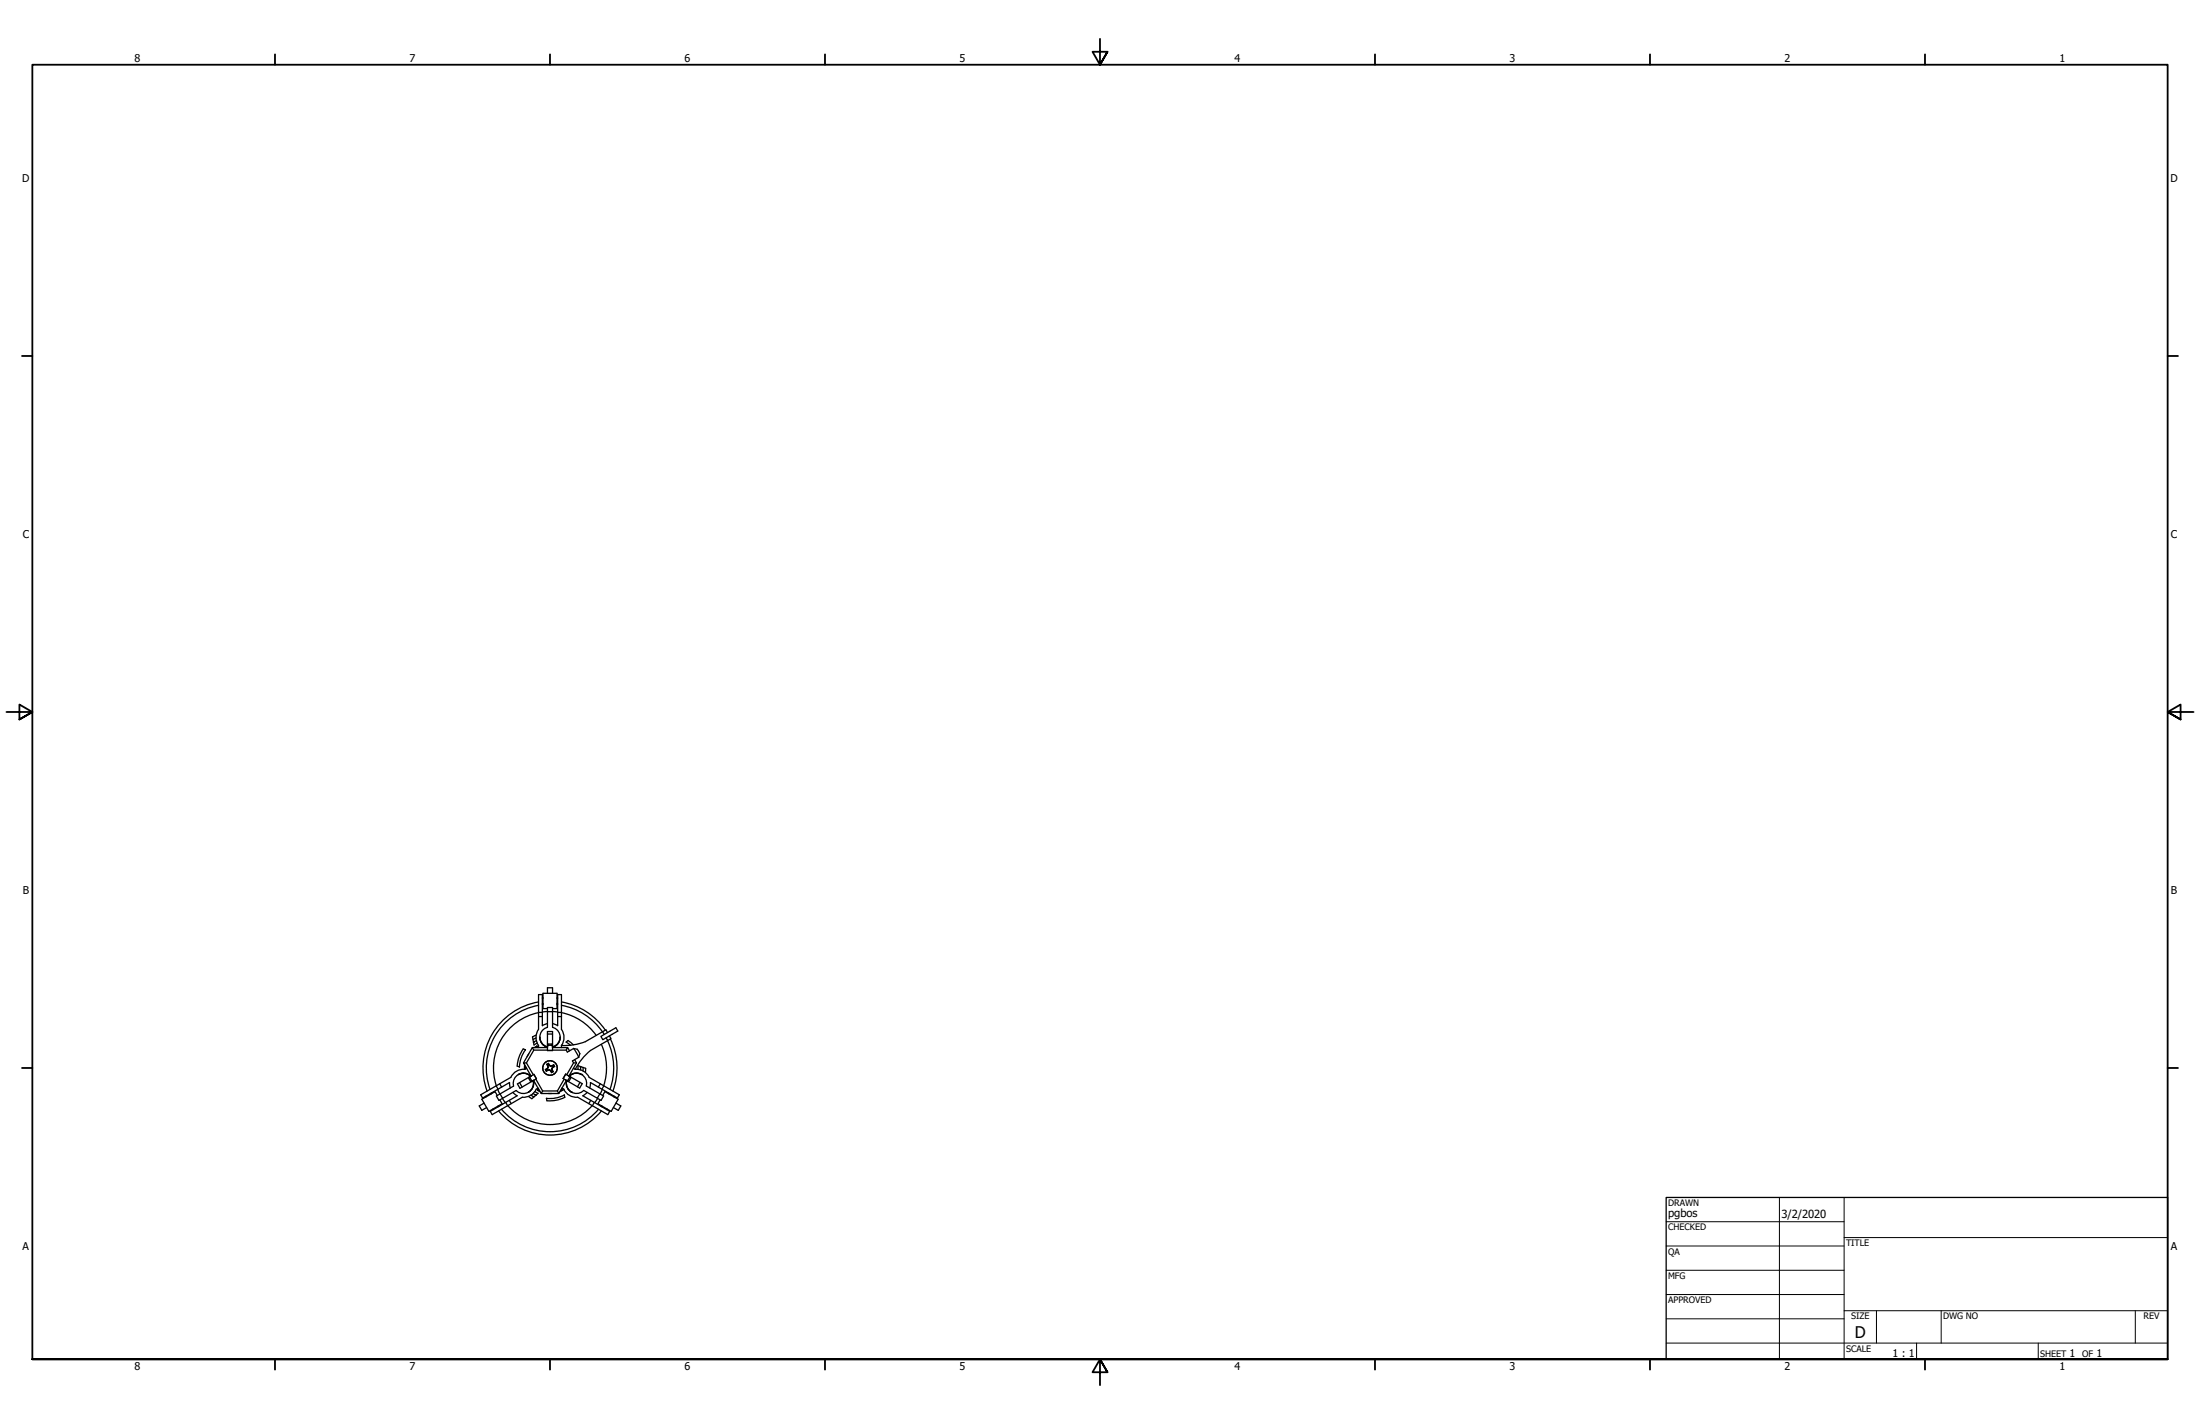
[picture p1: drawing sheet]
<svg xmlns="http://www.w3.org/2000/svg" width="864mm" height="559mm" viewBox="0 0 864 559" stroke-linecap="round" stroke-linejoin="round" font-family="sans-serif">
<!-- layer: Visible (ANSI) -->
<g fill="none" stroke="#000" stroke-width=".51">
<path d="M211.4 397.3h1.5M211.4 398.9h1.5M211.4 394.5a25 25 0 0 0-19 33M211.4 397.4a22 22 0 0 0-15.9 30M211.4 393.2a26.3 26.3 0 0 0-20.2 35M212.9 393.8h.2M212.9 391.8h.2M212.9 394h.2M212.9 391.5h.2M212.9 397.1l2-.2v-1.5h2v1.6l2 .1M213.2 394.2l-.3 .1M214.9 395.8h-1.8v-6h5.6v6h-1.8"/>
<path d="M214.9 389.8v-2.2h2v2.2M218.7 393.8h.2M218.7 391.8h.2M218.7 394h.2M218.7 391.5h.2M218.7 394.2l.2 .1M218.9 398.9h1.5v5a5.5 5.5 0 0 1 0 6.4M218.9 397.3h1.5M220.4 398.9v-8.6h-1.5v12.2l-2-.8M220.4 397.4a22.2 22.2 0 0 1 13.6 8.9M220.4 394.5a25.1 25.1 0 0 1 16.8 11.5M220.4 393.2a26.3 26.3 0 0 1 17.2 11.1"/>
<path d="M203 418.4l.9 .3M203.9 418.7h.1M205.5 417.1l3.5-6 .5 1-2.8 5M205.9 417.9v1.7M206 418v1.1h.4M206.2 419.1v.4M206.3 411.9l-.9-.3a13 13 0 0 0-2.4 6.8M206.3 411.9a12 12 0 0 0-2.4 6.8M206.3 411.9h.1M206.4 418.7v.7M206.7 419.1v.1a2.09 2.09 0 0 1-2.2 .5l-1.4 .5-1.2 .8-1.4 1.8-11.8 6.8 .8 1.3 7.4-4.3M207.6 413.5l-.7 1.1"/>
<path d="M209 411.1h5.9M209.4 409l.4-.3zM209.5 412.1h5.4M210.4 407.3l-1.2 .6M210.5 406.2l-1.5 .7 .6 3.2 1.3-.8M210.5 408.4l-1.1 .6M210.8 410.5l.4 .6M210.8 410.5l-.9 .6M210.8 410.5l-.8 .6M211.1 410.9l-.3 .2M211.9 407a4 4 0 0 0 3 3.9 4 4 0 0 1-3-3.9 4 4 0 0 1 3-3.9v-6.1h2v6.1a4 4 0 0 1 3 3.9 4 4 0 0 1-3 3.9 3.9 3.9 0 0 0 3-3.9M211.9 407h.1"/>
<path d="M211.9 407.1a4 4 0 0 0 3 3.9M214.1 419.7l.4 .7M214.5 419.6l-.4 .1M214.5 419.6l.2 .4M214.6 417.7l.5 1.2-1 .8M214.6 417.7l.4 .2M214.7 419.3l.1 .2M214.9 410.2v-5.4h2v5.4M214.9 411.1v1.2h2v-1.2M214.9 411.1l.1-.6 .4-.3 1.3 .1 .2 .8M214.9 410.2v.9M214.9 405.8h2"/>
<path d="M214.9 412.2h2M214.9 410.2l.2-.4 1.3-.1 .5 .5M214.9 401.7l-2 .8v-12.2h-1.5v13.6a5.5 5.5 0 0 0 0 6.4v.8M215 417.9l.2 1-.7 .7M215.1 419.8v.2M215.1 418.9h.1M215.2 418.3h-.2M215.3 417.3l.8 1 .6-.1M215.3 417.3l.2 .7 .6 .4 1-.2M215.3 417.3l-.7 .4M215.4 417.7l-.4 .2M215.7 417.9l-.2 .1"/>
<path d="M215.7 419.8v.1M216.1 418.3v.1M216.6 419.3l.2 .6M216.6 419.9l.2 .4M216.7 418.2v.2M216.9 411.1h5.9l-.5 1h-5.4M216.9 410.2v.9M217 418.7l-.3 .6M217.1 418.2l.2 .4M217.3 418.6l-.2 .3M217.3 417.8l-.6 .4M217.3 417.8l-.2 .4"/>
<path d="M217.3 417.8l.4 .7M217.7 418.5l-1 .8 .5 1.2M217.7 418.5l-.4 .1M219.9 407.1a4 4 0 0 1-3 3.9M219.9 407h.1M220.4 410.3v.8M220.4 410.2l.1 .1M220.5 410.2l.2 .1M222.3 408.9h.1M222.3 408.9l1.6 1.3M222.8 411.1l.8 1.3M223 408.3l2.1 1.7"/>
<path d="M223 408.3l-.7 .6M225.1 419.2l.7 .4M225.1 411.5l-2.4 1.4-.4-.8M225.1 411.5l2 3.4M225.1 417.1l-2.6 4.6M225.2 411.4l1.4 .3 1 1.8M225.2 411.4l-.1 .1M225.6 415.8l.7 1.3M225.8 419.6a5.5 5.5 0 0 1 5.5 3.2l11.8 6.8-.8 1.3-10.5-6.1-.3 2.1M226.3 417.1l-3 5.1M226.9 419.6v-1.4l3 1-.1 1.7M227.1 414.9l-2.4 1.4 .4 .8h1.2"/>
<path d="M227.2 414.9h-.1M227.6 413.5l-.4 1.4M227.9 418.5v.5zM227.9 418.5v1.3M228.9 418.9v1.3M235.9 406.7l5.9-3.4 .7 1.3-5.9 3.4zM236 409.8a21.2 21.2 0 0 1 .3 17.6M238.5 405.2l-.7-1.1-8 4.7a23.2 23.2 0 0 1-9.4 1.5M238.5 408.4a25 25 0 0 1 .9 19.1M238.5 408.3l-6.7 3.9a23.2 23.2 0 0 0-6 7.4M239.2 406.5l.7 1.1-1.4 .7-.6-1M239.6 407.7a26.3 26.3 0 0 1 1 20.5"/>
<path d="M190 432.9l-1.9 1.1 1 1.7 1.9-1.1M190.5 430.3l.2 .2M190.7 430.2l.2 .2M192.5 429.2l.1 .2M192.7 429l.1 .2M192.9 428.9l.1 .2M193.4 435.3l.1 .2M193.6 435.1l.1 .3M195.2 429.9l-.9-1.5-5.2 3 2.8 4.7 5.2-3-.9-1.5M195.4 434.1l.1 .3M195.4 427.5l.8 1.8M195.6 434l.1 .2"/>
<path d="M195.7 436a26.3 26.3 0 0 0 40.4 0M195.8 433.9l.1 .2M196.2 425.3l.7 1.3 3.1-1.8 .3 2.1M196.3 429.3l-1.4 .8 1 1.7 1.4-.8M196.9 435.3a25 25 0 0 0 38 0M197.2 431l1.2 1.7M198.5 432.6l.8 1.3M199.3 433.9a22.2 22.2 0 0 0 33.2 0M199.9 431.8l.8 1.3M203.5 421.7a4 4 0 0 1 4.8 .6M203.5 421.7h-.1M203.5 421.6a4 4 0 0 1 4.9 .7"/>
<path d="M204 424.8l1 1.8M207.5 428.6h-.1M207.8 422.6l-4.7 2.7 1 1.8 4.7-2.8M207.8 422.6l-.2 .4 .5 1.2 .7 .1M208.3 422.3a4 4 0 0 0-4.8-.6 4 4 0 0 0-1.9 4.5l-5.3 3.1 1 1.7 5.3-3.1a4 4 0 0 0 4.9 .7 4 4 0 0 0 1.8-4.5M208.4 429.7l1.2 .8M208.6 422.2l1-.6 1 1.7M208.6 422.2l-.6 .6 .6 1.1 .5 .2 .5-.2M208.6 422.2l-.8 .4M209.3 429.1l1.1 .7M209.3 424.1a4 4 0 0 1-1.8 4.5M209.3 421.7l-2.6-4.6h-1.2l3 5.1"/>
<path d="M209.4 424a4 4 0 0 1-1.9 4.6M209.5 424l2.9 5.1M209.6 423.9l-.8 .4M209.9 428.3l1.3 .8-2.4 2-1.4-.9M210 429.5l.4 .3zM210.3 423.5l2.7 4.6M210.6 423.3l-1 .6M211 427.8l.9 .4M211.2 427l-.7 .4a5.5 5.5 0 0 1-5.5 3.2l-11.8 6.8-.7-1.3 10.5-6.1-1.7-1.3M211.2 427.4l.3 .1M211.3 427.2l-.3 .6 1 .5M214.5 431h.1"/>
<path d="M214.5 431l.2 1M214.7 420l-.2 .4 1.2-.5 .8 1M214.7 420l1-.2 .7 .7M215.3 429.1h1.2M216.3 420.2l-.2 .1M216.4 420.5l.1 .4M216.8 420.3l.4 .2M216.8 420.3l-.4 .2M217.2 420.5l-.7 .4M218.8 428.1h-5.8l-.6 1h7M220.5 427.1h.1a2.13 2.13 0 0 1 1.5 1.6l1.1 1 1.3 .6 2.3 .3 11.8 6.8 .7-1.3-10.5-6.1 1.7-1.3M220.9 427.2l-.6 .3"/>
<path d="M221.3 427.4l-1.4 .8M221.4 427.5l-1.6 .8M221.5 423.5l-2.7 4.6 .6 1 2.9-5.1M221.5 429.7a12 12 0 0 1-7 1.3M221.5 429.7l.2 .9a13.3 13.3 0 0 1-7 1.3M221.5 429.7h.1M222 423.8l.8 .4M222.4 424a4 4 0 0 0 1.9 4.6 4 4 0 0 1-1.9-4.6zM223 422l-.9-.5-1 1.7 .9 .6M223 422l.6 .7-.6 1.1-.5 .2-.5-.2M223 422l.8 .5M223.4 422.3a4 4 0 0 1 4.9-.7 4 4 0 0 0-4.9 .7z"/>
<path d="M223.4 422.3a4 4 0 0 1 4.9-.7 4 4 0 0 1 1.9 4.6l5.3 3-1 1.8-5.3-3.1a4 4 0 0 1-4.9 .7 4 4 0 0 1-1.9-4.6M223.8 422.5l4.7 2.7-1 1.8-4.7-2.8M223.8 422.5l.2 .7-.7 1h-.5M227.7 424.7l-1 1.8M231.9 431.8l-.8 1.3M233.3 432.6l-.8 1.3M234.6 431l-1.2 1.7M235.5 429.2l1.4 .9-1 1.7-1.4-.8M235.6 425.3l-.7 1.3M236 433.9l-.1 .2M236.2 434l-.1 .2M236.4 427.5l-.8 1.8"/>
<path d="M236.4 434.1l-.1 .3M236.6 429.9l.9-1.5 5.2 3-2.8 4.7-5.2-3 .9-1.5M238.2 435.1l-.1 .3M238.4 435.3l-.1 .2M238.9 428.9l-.1 .2M239.1 429l-.1 .2M239.3 429.2l-.1 .2M241.1 430.2l-.2 .2M241.3 430.3l-.2 .2M241.8 432.9l1.9 1.1-1 1.7-1.9-1.1"/>
<circle cx="215.9" cy="419.1" r="2.86"/>
</g>
<g fill="#000">
<circle cx="224.3" cy="428.6" r=".25"/>
<circle cx="228.3" cy="421.6" r=".25"/>
</g>
<!-- layer: Border (ANSI) -->
<g fill="none" stroke="#000" stroke-width=".71">
<path d="M431.8 15.2v10.2l-2.9-5.1h5.8l-2.9 5.1 2.9-5.1M107.9 21.3v4.1M215.9 21.3v4.1M323.8 21.3v4.1M539.8 21.3v4.1M647.7 21.3v4.1M755.6 21.3v4.1M8.6 139.7h4.1M850.9 139.7h4.1M2.5 279.4h10.2l-5.1-2.9v5.8l5.1-2.9-5.1 2.9M861.1 279.4h-10.2l5.1-2.9v5.8l-5.1-2.9 5.1 2.9M8.6 419.1h4.1"/>
<path d="M850.9 419.1h4.1M12.7 533.4v-508h838.2v508h-838.2h838.2M107.9 533.4v4.1M215.9 533.4v4.1M323.8 533.4v4.1M434.7 538.5l-2.9-5.1 2.9 5.1h-5.8l2.9-5.1v10.2M539.8 533.4v4.1M647.7 533.4v4.1M755.6 533.4v4.1"/>
</g>
<!-- layer: Title (ANSI) -->
<g fill="none" stroke="#000" stroke-width=".39">
<path d="M654 479.4h69.9M698.5 469.9v63.5M723.9 469.9v63.5M654 488.9h69.9M654 498.5h69.9M723.9 485.6h127M654 508h69.9M654 517.5h69.9M723.9 514.3h127M736.6 514.3v12.7M762 514.3v12.7M838.2 514.3v12.7"/>
<path d="M654 527h196.9M752.3 527v6.4M800.1 527v6.4"/>
</g>
<path d="M654 469.9h196.9v63.5h-196.9z" fill="none" stroke="#000" stroke-width=".51"/>
<text font-size="6.3" x="728.1" y="524.9">D</text>
<g font-size="4.4">
<text x="654.8" y="477.8">pgbos</text>
<text x="699.3" y="478">3/2/2020</text>
</g>
<g font-size="4.2">
<text x="52.8" y="24.4">8</text>
<text x="160.8" y="24.4">7</text>
<text x="268.7" y="24.4">6</text>
<text x="376.7" y="24.4">5</text>
<text x="484.6" y="24.4">4</text>
<text x="592.6" y="24.4">3</text>
<text x="700.5" y="24.4">2</text>
<text x="808.5" y="24.4">1</text>
<text x="8.7" y="71.4">D</text>
<text x="852" y="71.4">D</text>
<text x="8.9" y="211.1">C</text>
<text x="852.2" y="211.1">C</text>
<text x="8.9" y="350.8">B</text>
<text x="852.2" y="350.8">B</text>
<text x="8.9" y="490.5">A</text>
<text x="852.2" y="490.5">A</text>
<text x="742.9" y="532.6">1 : 1</text>
<text x="812.4" y="532.6">1</text>
<text x="822.9" y="532.6">1</text>
<text x="52.8" y="537.5">8</text>
<text x="160.8" y="537.5">7</text>
<text x="268.7" y="537.5">6</text>
<text x="376.7" y="537.5">5</text>
<text x="484.6" y="537.5">4</text>
<text x="592.6" y="537.5">3</text>
<text x="700.5" y="537.5">2</text>
<text x="808.5" y="537.5">1</text>
</g>
<g font-size="3.5">
<text x="654.8" y="473.2">DRAWN</text>
<text x="654.8" y="482.8">CHECKED</text>
<text x="724.7" y="488.9">TITLE</text>
<text x="654.8" y="492.3">QA</text>
<text x="654.8" y="501.8">MFG</text>
<text x="654.8" y="511.4">APPROVED</text>
<text x="726.7" y="517.7">SIZE</text>
<text x="762.8" y="517.7">DWG NO</text>
<text x="841.4" y="517.7">REV</text>
<text x="724.7" y="530.4">SCALE</text>
<text x="800.9" y="532.6">SHEET</text>
<text x="817.3" y="532.6">OF</text>
</g>
</svg>
